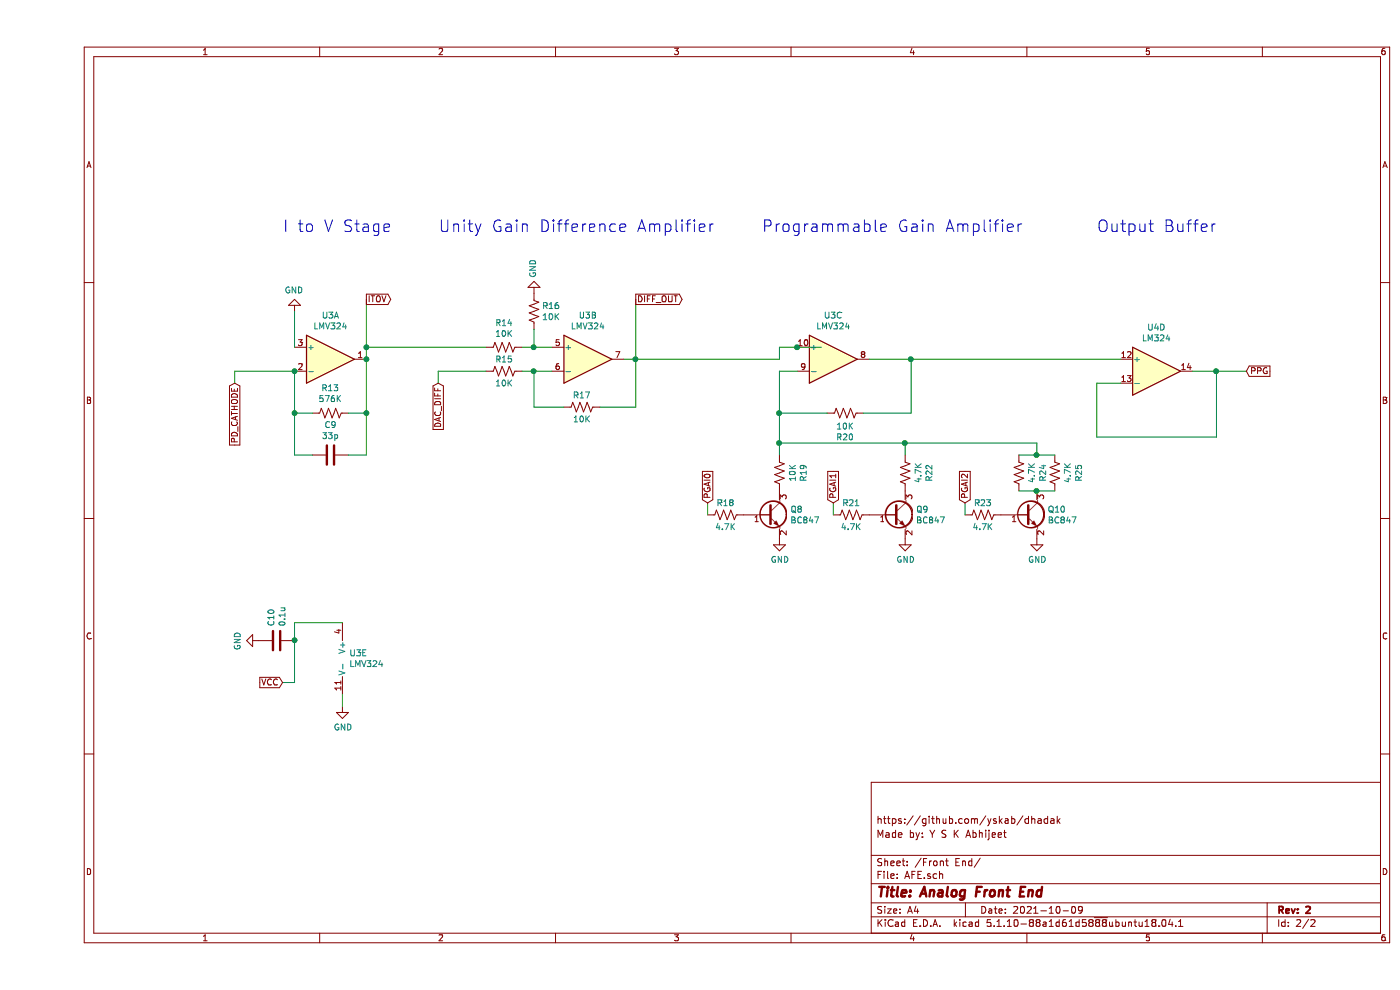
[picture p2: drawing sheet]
EESchema Schematic File Version 4
EELAYER 30 0
EELAYER END
$Descr A4 11693 8268
encoding utf-8
Sheet 2 2
Title "Analog Front End"
Date "2021-10-09"
Rev "2"
Comp ""
Comment1 "Made by: Y S K Abhijeet"
Comment2 "https://github.com/yskab/dhadak"
Comment3 ""
Comment4 ""
$EndDescr
$Comp
L Device:R_US R?
U 1 1
P 2450 3450
AR Path="/6175E549/60D28CE2" Ref="R?"  Part="1" 
AR Path="/60D28CE2" Ref="R?"  Part="1" 
AR Path="/60CE2904/60D28CE2" Ref="R24"  Part="1" 
AR Path="/60F31C2B/60CE2904/60D28CE2" Ref="R?"  Part="1" 
AR Path="/60F86AF7/60D28CE2" Ref="R16"  Part="1" 
AR Path="/614602B8/60F86AF7/60D28CE2" Ref="R?"  Part="1" 
AR Path="/6148CDD2/60D28CE2" Ref="R13"  Part="1" 
F 0 "R13" V 2655 3450 50  0000 C CNN
F 1 "576K" V 2564 3450 50  0000 C CNN
F 2 "Resistor_SMD:R_0402_1005Metric" V 2490 3440 50  0001 C CNN
F 3 "~" H 2450 3450 50  0001 C CNN
	1    2450 3450
	0    -1   -1   0   
$EndComp
Wire Wire Line
	2750 3450 2750 3800
Wire Wire Line
	2600 3800 2750 3800
Wire Wire Line
	2150 3450 2150 3800
Wire Wire Line
	2150 3800 2300 3800
Wire Wire Line
	2150 3450 2150 3100
Connection ~ 2150 3450
Wire Wire Line
	2300 3450 2150 3450
Connection ~ 2750 3450
Wire Wire Line
	2600 3450 2750 3450
$Comp
L Device:C C?
U 1 1
P 2450 3800
AR Path="/6175E549/60D28CF8" Ref="C?"  Part="1" 
AR Path="/60D28CF8" Ref="C?"  Part="1" 
AR Path="/60CE2904/60D28CF8" Ref="C13"  Part="1" 
AR Path="/60F31C2B/60CE2904/60D28CF8" Ref="C?"  Part="1" 
AR Path="/60F86AF7/60D28CF8" Ref="C9"  Part="1" 
AR Path="/614602B8/60F86AF7/60D28CF8" Ref="C?"  Part="1" 
AR Path="/6148CDD2/60D28CF8" Ref="C9"  Part="1" 
F 0 "C9" V 2198 3800 50  0000 C CNN
F 1 "33p" V 2289 3800 50  0000 C CNN
F 2 "Capacitor_SMD:C_0805_2012Metric" H 2488 3650 50  0001 C CNN
F 3 "~" H 2450 3800 50  0001 C CNN
	1    2450 3800
	0    1    1    0   
$EndComp
Wire Wire Line
	1650 3100 2150 3100
Wire Wire Line
	1650 3200 1650 3100
Wire Wire Line
	2150 2600 2150 2900
$Comp
L power:GND #PWR?
U 1 1
P 2150 2600
AR Path="/6175E549/60D28D0E" Ref="#PWR?"  Part="1" 
AR Path="/60D28D0E" Ref="#PWR?"  Part="1" 
AR Path="/60CE2904/60D28D0E" Ref="#PWR0125"  Part="1" 
AR Path="/60F31C2B/60CE2904/60D28D0E" Ref="#PWR?"  Part="1" 
AR Path="/60F86AF7/60D28D0E" Ref="#PWR0120"  Part="1" 
AR Path="/614602B8/60F86AF7/60D28D0E" Ref="#PWR?"  Part="1" 
AR Path="/6148CDD2/60D28D0E" Ref="#PWR023"  Part="1" 
F 0 "#PWR023" H 2150 2350 50  0001 C CNN
F 1 "GND" H 2155 2427 50  0000 C CNN
F 2 "" H 2150 2600 50  0001 C CNN
F 3 "" H 2150 2600 50  0001 C CNN
	1    2150 2600
	-1   0    0    1   
$EndComp
$Comp
L Device:R_US R?
U 1 1
P 3900 3100
AR Path="/6175E549/60D28D1A" Ref="R?"  Part="1" 
AR Path="/60D28D1A" Ref="R?"  Part="1" 
AR Path="/60CE2904/60D28D1A" Ref="R28"  Part="1" 
AR Path="/60F31C2B/60CE2904/60D28D1A" Ref="R?"  Part="1" 
AR Path="/60F86AF7/60D28D1A" Ref="R18"  Part="1" 
AR Path="/614602B8/60F86AF7/60D28D1A" Ref="R?"  Part="1" 
AR Path="/6148CDD2/60D28D1A" Ref="R15"  Part="1" 
F 0 "R15" V 3800 3100 50  0000 C CNN
F 1 "10K" V 4000 3100 50  0000 C CNN
F 2 "Resistor_SMD:R_0402_1005Metric" V 3940 3090 50  0001 C CNN
F 3 "~" H 3900 3100 50  0001 C CNN
	1    3900 3100
	0    1    1    0   
$EndComp
$Comp
L Device:R_US R?
U 1 1
P 3900 2900
AR Path="/6175E549/60D28D20" Ref="R?"  Part="1" 
AR Path="/60D28D20" Ref="R?"  Part="1" 
AR Path="/60CE2904/60D28D20" Ref="R27"  Part="1" 
AR Path="/60F31C2B/60CE2904/60D28D20" Ref="R?"  Part="1" 
AR Path="/60F86AF7/60D28D20" Ref="R17"  Part="1" 
AR Path="/614602B8/60F86AF7/60D28D20" Ref="R?"  Part="1" 
AR Path="/6148CDD2/60D28D20" Ref="R14"  Part="1" 
F 0 "R14" V 3695 2900 50  0000 C CNN
F 1 "10K" V 3786 2900 50  0000 C CNN
F 2 "Resistor_SMD:R_0402_1005Metric" V 3940 2890 50  0001 C CNN
F 3 "~" H 3900 2900 50  0001 C CNN
	1    3900 2900
	0    1    1    0   
$EndComp
Wire Wire Line
	4050 3100 4150 3100
$Comp
L Device:R_US R?
U 1 1
P 4150 2600
AR Path="/6175E549/60D28D2C" Ref="R?"  Part="1" 
AR Path="/60D28D2C" Ref="R?"  Part="1" 
AR Path="/60CE2904/60D28D2C" Ref="R29"  Part="1" 
AR Path="/60F31C2B/60CE2904/60D28D2C" Ref="R?"  Part="1" 
AR Path="/60F86AF7/60D28D2C" Ref="R19"  Part="1" 
AR Path="/614602B8/60F86AF7/60D28D2C" Ref="R?"  Part="1" 
AR Path="/6148CDD2/60D28D2C" Ref="R16"  Part="1" 
F 0 "R16" H 4218 2646 50  0000 L CNN
F 1 "10K" H 4218 2555 50  0000 L CNN
F 2 "Resistor_SMD:R_0402_1005Metric" V 4190 2590 50  0001 C CNN
F 3 "~" H 4150 2600 50  0001 C CNN
	1    4150 2600
	1    0    0    -1  
$EndComp
Wire Wire Line
	4900 3000 5000 3000
$Comp
L power:GND #PWR?
U 1 1
P 4150 2450
AR Path="/60D28D57" Ref="#PWR?"  Part="1" 
AR Path="/6175E549/60D28D57" Ref="#PWR?"  Part="1" 
AR Path="/60CE2904/60D28D57" Ref="#PWR0127"  Part="1" 
AR Path="/60F31C2B/60CE2904/60D28D57" Ref="#PWR?"  Part="1" 
AR Path="/60F86AF7/60D28D57" Ref="#PWR0121"  Part="1" 
AR Path="/614602B8/60F86AF7/60D28D57" Ref="#PWR?"  Part="1" 
AR Path="/6148CDD2/60D28D57" Ref="#PWR026"  Part="1" 
F 0 "#PWR026" H 4150 2200 50  0001 C CNN
F 1 "GND" V 4155 2322 50  0000 R CNN
F 2 "" H 4150 2450 50  0001 C CNN
F 3 "" H 4150 2450 50  0001 C CNN
	1    4150 2450
	-1   0    0    1   
$EndComp
Wire Wire Line
	4150 3100 4150 3400
Wire Wire Line
	5000 3000 5000 3400
$Comp
L Device:R_US R?
U 1 1
P 4550 3400
AR Path="/6175E549/60D28D63" Ref="R?"  Part="1" 
AR Path="/60D28D63" Ref="R?"  Part="1" 
AR Path="/60CE2904/60D28D63" Ref="R30"  Part="1" 
AR Path="/60F31C2B/60CE2904/60D28D63" Ref="R?"  Part="1" 
AR Path="/60F86AF7/60D28D63" Ref="R20"  Part="1" 
AR Path="/614602B8/60F86AF7/60D28D63" Ref="R?"  Part="1" 
AR Path="/6148CDD2/60D28D63" Ref="R17"  Part="1" 
F 0 "R17" V 4450 3400 50  0000 C CNN
F 1 "10K" V 4650 3400 50  0000 C CNN
F 2 "Resistor_SMD:R_0402_1005Metric" V 4590 3390 50  0001 C CNN
F 3 "~" H 4550 3400 50  0001 C CNN
	1    4550 3400
	0    1    1    0   
$EndComp
Wire Wire Line
	4700 3400 5000 3400
Wire Wire Line
	4400 3400 4150 3400
Text GLabel 3350 3200 3    50   Input ~ 0
DAC_DIFF
Text GLabel 2750 2500 2    50   Output ~ 0
ITOV
Wire Wire Line
	4050 2900 4150 2900
Wire Wire Line
	4150 2750 4150 2900
Connection ~ 4150 2900
Wire Wire Line
	4150 2900 4300 2900
Connection ~ 4150 3100
Wire Wire Line
	4150 3100 4300 3100
Text GLabel 1650 3200 3    50   Input ~ 0
PD_CATHODE
$Comp
L Amplifier_Operational:LMV324 U?
U 1 1
P 2450 3000
AR Path="/614602B8/60F86AF7/60F6C049" Ref="U?"  Part="1" 
AR Path="/6148CDD2/60F6C049" Ref="U3"  Part="1" 
F 0 "U3" H 2450 3367 50  0000 C CNN
F 1 "LMV324" H 2450 3276 50  0000 C CNN
F 2 "Package_SO:TSSOP-14_4.4x5mm_P0.65mm" H 2400 3100 50  0001 C CNN
F 3 "http://www.ti.com/lit/ds/symlink/lmv324.pdf" H 2500 3200 50  0001 C CNN
	1    2450 3000
	1    0    0    -1  
$EndComp
$Comp
L Amplifier_Operational:LMV324 U?
U 2 1
P 4600 3000
AR Path="/614602B8/60F86AF7/60F6D1D7" Ref="U?"  Part="2" 
AR Path="/6148CDD2/60F6D1D7" Ref="U3"  Part="2" 
F 0 "U3" H 4600 3367 50  0000 C CNN
F 1 "LMV324" H 4600 3276 50  0000 C CNN
F 2 "Package_SO:TSSOP-14_4.4x5mm_P0.65mm" H 4550 3100 50  0001 C CNN
F 3 "http://www.ti.com/lit/ds/symlink/lmv324.pdf" H 4650 3200 50  0001 C CNN
	2    4600 3000
	1    0    0    -1  
$EndComp
Connection ~ 2750 3000
Wire Wire Line
	2750 3000 2750 3450
Connection ~ 2150 3100
Wire Wire Line
	3350 3100 3750 3100
Wire Wire Line
	3350 3200 3350 3100
$Comp
L power:GND #PWR?
U 1 1
P 2550 5900
AR Path="/6138085B" Ref="#PWR?"  Part="1" 
AR Path="/6175E549/6138085B" Ref="#PWR?"  Part="1" 
AR Path="/60CE2904/6138085B" Ref="#PWR?"  Part="1" 
AR Path="/60F31C2B/6138085B" Ref="#PWR?"  Part="1" 
AR Path="/60F86AF7/6138085B" Ref="#PWR0132"  Part="1" 
AR Path="/614602B8/60F86AF7/6138085B" Ref="#PWR?"  Part="1" 
AR Path="/6148CDD2/6138085B" Ref="#PWR025"  Part="1" 
F 0 "#PWR025" H 2550 5650 50  0001 C CNN
F 1 "GND" H 2555 5727 50  0000 C CNN
F 2 "" H 2550 5900 50  0001 C CNN
F 3 "" H 2550 5900 50  0001 C CNN
	1    2550 5900
	1    0    0    -1  
$EndComp
$Comp
L power:GND #PWR?
U 1 1
P 1850 5350
AR Path="/61380861" Ref="#PWR?"  Part="1" 
AR Path="/60CE2904/61380861" Ref="#PWR?"  Part="1" 
AR Path="/60F31C2B/61380861" Ref="#PWR?"  Part="1" 
AR Path="/60F86AF7/61380861" Ref="#PWR0133"  Part="1" 
AR Path="/614602B8/60F86AF7/61380861" Ref="#PWR?"  Part="1" 
AR Path="/6148CDD2/61380861" Ref="#PWR024"  Part="1" 
F 0 "#PWR024" H 1850 5100 50  0001 C CNN
F 1 "GND" H 1855 5177 50  0000 C CNN
F 2 "" H 1850 5350 50  0001 C CNN
F 3 "" H 1850 5350 50  0001 C CNN
	1    1850 5350
	0    1    1    0   
$EndComp
$Comp
L Device:C C?
U 1 1
P 2000 5350
AR Path="/61380867" Ref="C?"  Part="1" 
AR Path="/60CE2904/61380867" Ref="C?"  Part="1" 
AR Path="/60F31C2B/61380867" Ref="C?"  Part="1" 
AR Path="/60F86AF7/61380867" Ref="C10"  Part="1" 
AR Path="/614602B8/60F86AF7/61380867" Ref="C?"  Part="1" 
AR Path="/6148CDD2/61380867" Ref="C10"  Part="1" 
F 0 "C10" H 2115 5396 50  0000 L CNN
F 1 "0.1u" H 2115 5305 50  0000 L CNN
F 2 "Capacitor_SMD:C_0402_1005Metric" H 2038 5200 50  0001 C CNN
F 3 "~" H 2000 5350 50  0001 C CNN
	1    2000 5350
	0    -1   -1   0   
$EndComp
Text GLabel 2050 5700 0    50   Input ~ 0
VCC
Wire Wire Line
	2150 5200 2550 5200
$Comp
L Amplifier_Operational:LMV324 U2
U 5 1
P 2650 5500
AR Path="/60F86AF7/61380870" Ref="U2"  Part="5" 
AR Path="/61380870" Ref="U?"  Part="5" 
AR Path="/614602B8/60F86AF7/61380870" Ref="U?"  Part="5" 
AR Path="/6148CDD2/61380870" Ref="U3"  Part="5" 
F 0 "U3" H 2608 5546 50  0000 L CNN
F 1 "LMV324" H 2608 5455 50  0000 L CNN
F 2 "Package_SO:TSSOP-14_4.4x5mm_P0.65mm" H 2600 5600 50  0001 C CNN
F 3 "http://www.ti.com/lit/ds/symlink/lmv324.pdf" H 2700 5700 50  0001 C CNN
	5    2650 5500
	1    0    0    -1  
$EndComp
Wire Wire Line
	2550 5800 2550 5900
Wire Wire Line
	2050 5700 2150 5700
Wire Wire Line
	2150 5200 2150 5350
Connection ~ 2150 5350
Wire Wire Line
	2150 5350 2150 5700
Text Notes 2050 1950 0    98   ~ 0
I to V Stage
$Comp
L Amplifier_Operational:LM324 U4
U 4 1
P 9350 3100
F 0 "U4" H 9350 3467 50  0000 C CNN
F 1 "LM324" H 9350 3376 50  0000 C CNN
F 2 "" H 9300 3200 50  0001 C CNN
F 3 "http://www.ti.com/lit/ds/symlink/lm2902-n.pdf" H 9400 3300 50  0001 C CNN
	4    9350 3100
	1    0    0    -1  
$EndComp
Wire Wire Line
	8200 3800 8350 3800
Wire Wire Line
	8200 4100 8350 4100
Wire Wire Line
	8350 3700 8350 3800
Wire Wire Line
	7250 3700 8350 3700
Connection ~ 7250 3700
Wire Wire Line
	7250 3700 7250 3800
Wire Wire Line
	6200 3700 7250 3700
Wire Wire Line
	6200 3700 6200 3800
Connection ~ 6200 3700
Connection ~ 8350 4100
Wire Wire Line
	8350 4100 8500 4100
Connection ~ 8350 3800
Wire Wire Line
	8350 3800 8500 3800
$Comp
L Device:R_US R?
U 1 1
P 8500 3950
AR Path="/610847AE" Ref="R?"  Part="1" 
AR Path="/6175E549/610847AE" Ref="R?"  Part="1" 
AR Path="/60CE2904/610847AE" Ref="R?"  Part="1" 
AR Path="/60F31C2B/60CE2904/610847AE" Ref="R?"  Part="1" 
AR Path="/60F86AF7/610847AE" Ref="R43"  Part="1" 
AR Path="/614602B8/60F86AF7/610847AE" Ref="R?"  Part="1" 
AR Path="/6148CDD2/610847AE" Ref="R25"  Part="1" 
F 0 "R25" V 8295 3950 50  0000 C CNN
F 1 "4.7K" V 8386 3950 50  0000 C CNN
F 2 "Resistor_SMD:R_0402_1005Metric" V 8540 3940 50  0001 C CNN
F 3 "~" H 8500 3950 50  0001 C CNN
	1    8500 3950
	-1   0    0    1   
$EndComp
Text Notes 6050 1950 0    98   ~ 0
Programmable Gain Amplifier
Wire Wire Line
	7750 4200 7750 4300
Wire Wire Line
	6650 4200 6650 4300
Wire Wire Line
	5600 4200 5600 4300
Text GLabel 7750 4200 1    50   Input ~ 0
PGAI2
Text GLabel 6650 4200 1    50   Input ~ 0
PGAI1
Text GLabel 5600 4200 1    50   Input ~ 0
PGAI0
Wire Wire Line
	6200 3450 6200 3700
Connection ~ 6200 3450
Wire Wire Line
	6600 3450 6200 3450
Wire Wire Line
	6900 3450 7300 3450
Wire Wire Line
	6200 3100 6200 3450
$Comp
L power:GND #PWR?
U 1 1
P 8350 4500
AR Path="/60F31C2B/60CE2904/610ABB14" Ref="#PWR?"  Part="1" 
AR Path="/60F86AF7/610ABB14" Ref="#PWR0124"  Part="1" 
AR Path="/614602B8/60F86AF7/610ABB14" Ref="#PWR?"  Part="1" 
AR Path="/6148CDD2/610ABB14" Ref="#PWR029"  Part="1" 
F 0 "#PWR029" H 8350 4250 50  0001 C CNN
F 1 "GND" H 8355 4327 50  0000 C CNN
F 2 "" H 8350 4500 50  0001 C CNN
F 3 "" H 8350 4500 50  0001 C CNN
	1    8350 4500
	1    0    0    -1  
$EndComp
$Comp
L Device:R_US R?
U 1 1
P 7900 4300
AR Path="/610ABB0E" Ref="R?"  Part="1" 
AR Path="/6175E549/610ABB0E" Ref="R?"  Part="1" 
AR Path="/60CE2904/610ABB0E" Ref="R?"  Part="1" 
AR Path="/60F31C2B/60CE2904/610ABB0E" Ref="R?"  Part="1" 
AR Path="/60F86AF7/610ABB0E" Ref="R39"  Part="1" 
AR Path="/614602B8/60F86AF7/610ABB0E" Ref="R?"  Part="1" 
AR Path="/6148CDD2/610ABB0E" Ref="R23"  Part="1" 
F 0 "R23" V 7800 4300 50  0000 C CNN
F 1 "4.7K" V 8000 4300 50  0000 C CNN
F 2 "Resistor_SMD:R_0402_1005Metric" V 7940 4290 50  0001 C CNN
F 3 "~" H 7900 4300 50  0001 C CNN
	1    7900 4300
	0    1    1    0   
$EndComp
$Comp
L Device:R_US R?
U 1 1
P 8200 3950
AR Path="/610ABB08" Ref="R?"  Part="1" 
AR Path="/6175E549/610ABB08" Ref="R?"  Part="1" 
AR Path="/60CE2904/610ABB08" Ref="R?"  Part="1" 
AR Path="/60F31C2B/60CE2904/610ABB08" Ref="R?"  Part="1" 
AR Path="/60F86AF7/610ABB08" Ref="R41"  Part="1" 
AR Path="/614602B8/60F86AF7/610ABB08" Ref="R?"  Part="1" 
AR Path="/6148CDD2/610ABB08" Ref="R24"  Part="1" 
F 0 "R24" V 7995 3950 50  0000 C CNN
F 1 "4.7K" V 8086 3950 50  0000 C CNN
F 2 "Resistor_SMD:R_0402_1005Metric" V 8240 3940 50  0001 C CNN
F 3 "~" H 8200 3950 50  0001 C CNN
	1    8200 3950
	-1   0    0    1   
$EndComp
$Comp
L Device:Q_NPN_BEC Q?
U 1 1
P 8250 4300
AR Path="/60F31C2B/60CE2904/610ABB02" Ref="Q?"  Part="1" 
AR Path="/60F86AF7/610ABB02" Ref="Q15"  Part="1" 
AR Path="/614602B8/60F86AF7/610ABB02" Ref="Q?"  Part="1" 
AR Path="/6148CDD2/610ABB02" Ref="Q10"  Part="1" 
F 0 "Q10" H 8441 4346 50  0000 L CNN
F 1 "BC847" H 8441 4255 50  0000 L CNN
F 2 "Package_TO_SOT_SMD:SOT-23" H 8450 4400 50  0001 C CNN
F 3 "~" H 8250 4300 50  0001 C CNN
	1    8250 4300
	1    0    0    -1  
$EndComp
$Comp
L power:GND #PWR?
U 1 1
P 7250 4500
AR Path="/60F31C2B/60CE2904/6109FCF0" Ref="#PWR?"  Part="1" 
AR Path="/60F86AF7/6109FCF0" Ref="#PWR0123"  Part="1" 
AR Path="/614602B8/60F86AF7/6109FCF0" Ref="#PWR?"  Part="1" 
AR Path="/6148CDD2/6109FCF0" Ref="#PWR028"  Part="1" 
F 0 "#PWR028" H 7250 4250 50  0001 C CNN
F 1 "GND" H 7255 4327 50  0000 C CNN
F 2 "" H 7250 4500 50  0001 C CNN
F 3 "" H 7250 4500 50  0001 C CNN
	1    7250 4500
	1    0    0    -1  
$EndComp
$Comp
L Device:R_US R?
U 1 1
P 6800 4300
AR Path="/6109FCEA" Ref="R?"  Part="1" 
AR Path="/6175E549/6109FCEA" Ref="R?"  Part="1" 
AR Path="/60CE2904/6109FCEA" Ref="R?"  Part="1" 
AR Path="/60F31C2B/60CE2904/6109FCEA" Ref="R?"  Part="1" 
AR Path="/60F86AF7/6109FCEA" Ref="R35"  Part="1" 
AR Path="/614602B8/60F86AF7/6109FCEA" Ref="R?"  Part="1" 
AR Path="/6148CDD2/6109FCEA" Ref="R21"  Part="1" 
F 0 "R21" V 6700 4300 50  0000 C CNN
F 1 "4.7K" V 6900 4300 50  0000 C CNN
F 2 "Resistor_SMD:R_0402_1005Metric" V 6840 4290 50  0001 C CNN
F 3 "~" H 6800 4300 50  0001 C CNN
	1    6800 4300
	0    1    1    0   
$EndComp
$Comp
L Device:R_US R?
U 1 1
P 7250 3950
AR Path="/6109FCE4" Ref="R?"  Part="1" 
AR Path="/6175E549/6109FCE4" Ref="R?"  Part="1" 
AR Path="/60CE2904/6109FCE4" Ref="R?"  Part="1" 
AR Path="/60F31C2B/60CE2904/6109FCE4" Ref="R?"  Part="1" 
AR Path="/60F86AF7/6109FCE4" Ref="R37"  Part="1" 
AR Path="/614602B8/60F86AF7/6109FCE4" Ref="R?"  Part="1" 
AR Path="/6148CDD2/6109FCE4" Ref="R22"  Part="1" 
F 0 "R22" V 7045 3950 50  0000 C CNN
F 1 "4.7K" V 7136 3950 50  0000 C CNN
F 2 "Resistor_SMD:R_0402_1005Metric" V 7290 3940 50  0001 C CNN
F 3 "~" H 7250 3950 50  0001 C CNN
	1    7250 3950
	-1   0    0    1   
$EndComp
$Comp
L Device:Q_NPN_BEC Q?
U 1 1
P 7150 4300
AR Path="/60F31C2B/60CE2904/6109FCDE" Ref="Q?"  Part="1" 
AR Path="/60F86AF7/6109FCDE" Ref="Q13"  Part="1" 
AR Path="/614602B8/60F86AF7/6109FCDE" Ref="Q?"  Part="1" 
AR Path="/6148CDD2/6109FCDE" Ref="Q9"  Part="1" 
F 0 "Q9" H 7341 4346 50  0000 L CNN
F 1 "BC847" H 7341 4255 50  0000 L CNN
F 2 "Package_TO_SOT_SMD:SOT-23" H 7350 4400 50  0001 C CNN
F 3 "~" H 7150 4300 50  0001 C CNN
	1    7150 4300
	1    0    0    -1  
$EndComp
$Comp
L power:GND #PWR?
U 1 1
P 6200 4500
AR Path="/60F31C2B/60CE2904/610875CB" Ref="#PWR?"  Part="1" 
AR Path="/60F86AF7/610875CB" Ref="#PWR0122"  Part="1" 
AR Path="/614602B8/60F86AF7/610875CB" Ref="#PWR?"  Part="1" 
AR Path="/6148CDD2/610875CB" Ref="#PWR027"  Part="1" 
F 0 "#PWR027" H 6200 4250 50  0001 C CNN
F 1 "GND" H 6205 4327 50  0000 C CNN
F 2 "" H 6200 4500 50  0001 C CNN
F 3 "" H 6200 4500 50  0001 C CNN
	1    6200 4500
	1    0    0    -1  
$EndComp
$Comp
L Device:R_US R?
U 1 1
P 5750 4300
AR Path="/6108697C" Ref="R?"  Part="1" 
AR Path="/6175E549/6108697C" Ref="R?"  Part="1" 
AR Path="/60CE2904/6108697C" Ref="R?"  Part="1" 
AR Path="/60F31C2B/60CE2904/6108697C" Ref="R?"  Part="1" 
AR Path="/60F86AF7/6108697C" Ref="R29"  Part="1" 
AR Path="/614602B8/60F86AF7/6108697C" Ref="R?"  Part="1" 
AR Path="/6148CDD2/6108697C" Ref="R18"  Part="1" 
F 0 "R18" V 5650 4300 50  0000 C CNN
F 1 "4.7K" V 5850 4300 50  0000 C CNN
F 2 "Resistor_SMD:R_0402_1005Metric" V 5790 4290 50  0001 C CNN
F 3 "~" H 5750 4300 50  0001 C CNN
	1    5750 4300
	0    1    1    0   
$EndComp
$Comp
L Device:R_US R?
U 1 1
P 6200 3950
AR Path="/61084DD4" Ref="R?"  Part="1" 
AR Path="/6175E549/61084DD4" Ref="R?"  Part="1" 
AR Path="/60CE2904/61084DD4" Ref="R?"  Part="1" 
AR Path="/60F31C2B/60CE2904/61084DD4" Ref="R?"  Part="1" 
AR Path="/60F86AF7/61084DD4" Ref="R31"  Part="1" 
AR Path="/614602B8/60F86AF7/61084DD4" Ref="R?"  Part="1" 
AR Path="/6148CDD2/61084DD4" Ref="R19"  Part="1" 
F 0 "R19" V 5995 3950 50  0000 C CNN
F 1 "10K" V 6086 3950 50  0000 C CNN
F 2 "Resistor_SMD:R_0402_1005Metric" V 6240 3940 50  0001 C CNN
F 3 "~" H 6200 3950 50  0001 C CNN
	1    6200 3950
	-1   0    0    1   
$EndComp
$Comp
L Device:Q_NPN_BEC Q?
U 1 1
P 6100 4300
AR Path="/60F31C2B/60CE2904/6108035E" Ref="Q?"  Part="1" 
AR Path="/60F86AF7/6108035E" Ref="Q11"  Part="1" 
AR Path="/614602B8/60F86AF7/6108035E" Ref="Q?"  Part="1" 
AR Path="/6148CDD2/6108035E" Ref="Q8"  Part="1" 
F 0 "Q8" H 6291 4346 50  0000 L CNN
F 1 "BC847" H 6291 4255 50  0000 L CNN
F 2 "Package_TO_SOT_SMD:SOT-23" H 6300 4400 50  0001 C CNN
F 3 "~" H 6100 4300 50  0001 C CNN
	1    6100 4300
	1    0    0    -1  
$EndComp
Wire Wire Line
	7300 3000 7300 3450
Wire Wire Line
	6950 3000 7300 3000
$Comp
L Device:R_US R?
U 1 1
P 6750 3450
AR Path="/6106FDB7" Ref="R?"  Part="1" 
AR Path="/6175E549/6106FDB7" Ref="R?"  Part="1" 
AR Path="/60CE2904/6106FDB7" Ref="R?"  Part="1" 
AR Path="/60F31C2B/60CE2904/6106FDB7" Ref="R?"  Part="1" 
AR Path="/60F86AF7/6106FDB7" Ref="R33"  Part="1" 
AR Path="/614602B8/60F86AF7/6106FDB7" Ref="R?"  Part="1" 
AR Path="/6148CDD2/6106FDB7" Ref="R20"  Part="1" 
F 0 "R20" V 6545 3450 50  0000 C CNN
F 1 "10K" V 6636 3450 50  0000 C CNN
F 2 "Resistor_SMD:R_0402_1005Metric" V 6790 3440 50  0001 C CNN
F 3 "~" H 6750 3450 50  0001 C CNN
	1    6750 3450
	0    -1   -1   0   
$EndComp
Wire Wire Line
	6350 3100 6200 3100
$Comp
L Amplifier_Operational:LMV324 U?
U 3 1
P 6650 3000
AR Path="/614602B8/60F86AF7/60F6E34E" Ref="U?"  Part="3" 
AR Path="/6148CDD2/60F6E34E" Ref="U3"  Part="3" 
F 0 "U3" H 6650 3367 50  0000 C CNN
F 1 "LMV324" H 6650 3276 50  0000 C CNN
F 2 "Package_SO:TSSOP-14_4.4x5mm_P0.65mm" H 6600 3100 50  0001 C CNN
F 3 "http://www.ti.com/lit/ds/symlink/lmv324.pdf" H 6700 3200 50  0001 C CNN
	3    6650 3000
	1    0    0    -1  
$EndComp
Connection ~ 7300 3000
Wire Wire Line
	9050 3200 8850 3200
Wire Wire Line
	8850 3200 8850 3650
Wire Wire Line
	8850 3650 9850 3650
Wire Wire Line
	9850 3650 9850 3100
Wire Wire Line
	7300 3000 9050 3000
Text GLabel 10100 3100 2    50   Input ~ 0
PPG
Wire Wire Line
	9650 3100 9850 3100
Connection ~ 9850 3100
Wire Wire Line
	9850 3100 10100 3100
Connection ~ 5000 3000
Text Notes 8850 1950 0    98   ~ 0
Output Buffer
Text GLabel 5000 2500 2    50   Output ~ 0
DIFF_OUT
Text Notes 3350 1950 0    98   ~ 0
Unity Gain Difference Amplifier
Wire Wire Line
	6350 2900 6550 2900
Wire Wire Line
	2750 2500 2750 2900
Wire Wire Line
	5000 2500 5000 3000
Wire Wire Line
	2750 2900 3750 2900
Connection ~ 2750 2900
Wire Wire Line
	2750 2900 2750 3000
Wire Wire Line
	5000 3000 6200 3000
Wire Wire Line
	6200 3000 6200 2900
Wire Wire Line
	6200 2900 6350 2900
Connection ~ 6350 2900
$EndSCHEMATC
